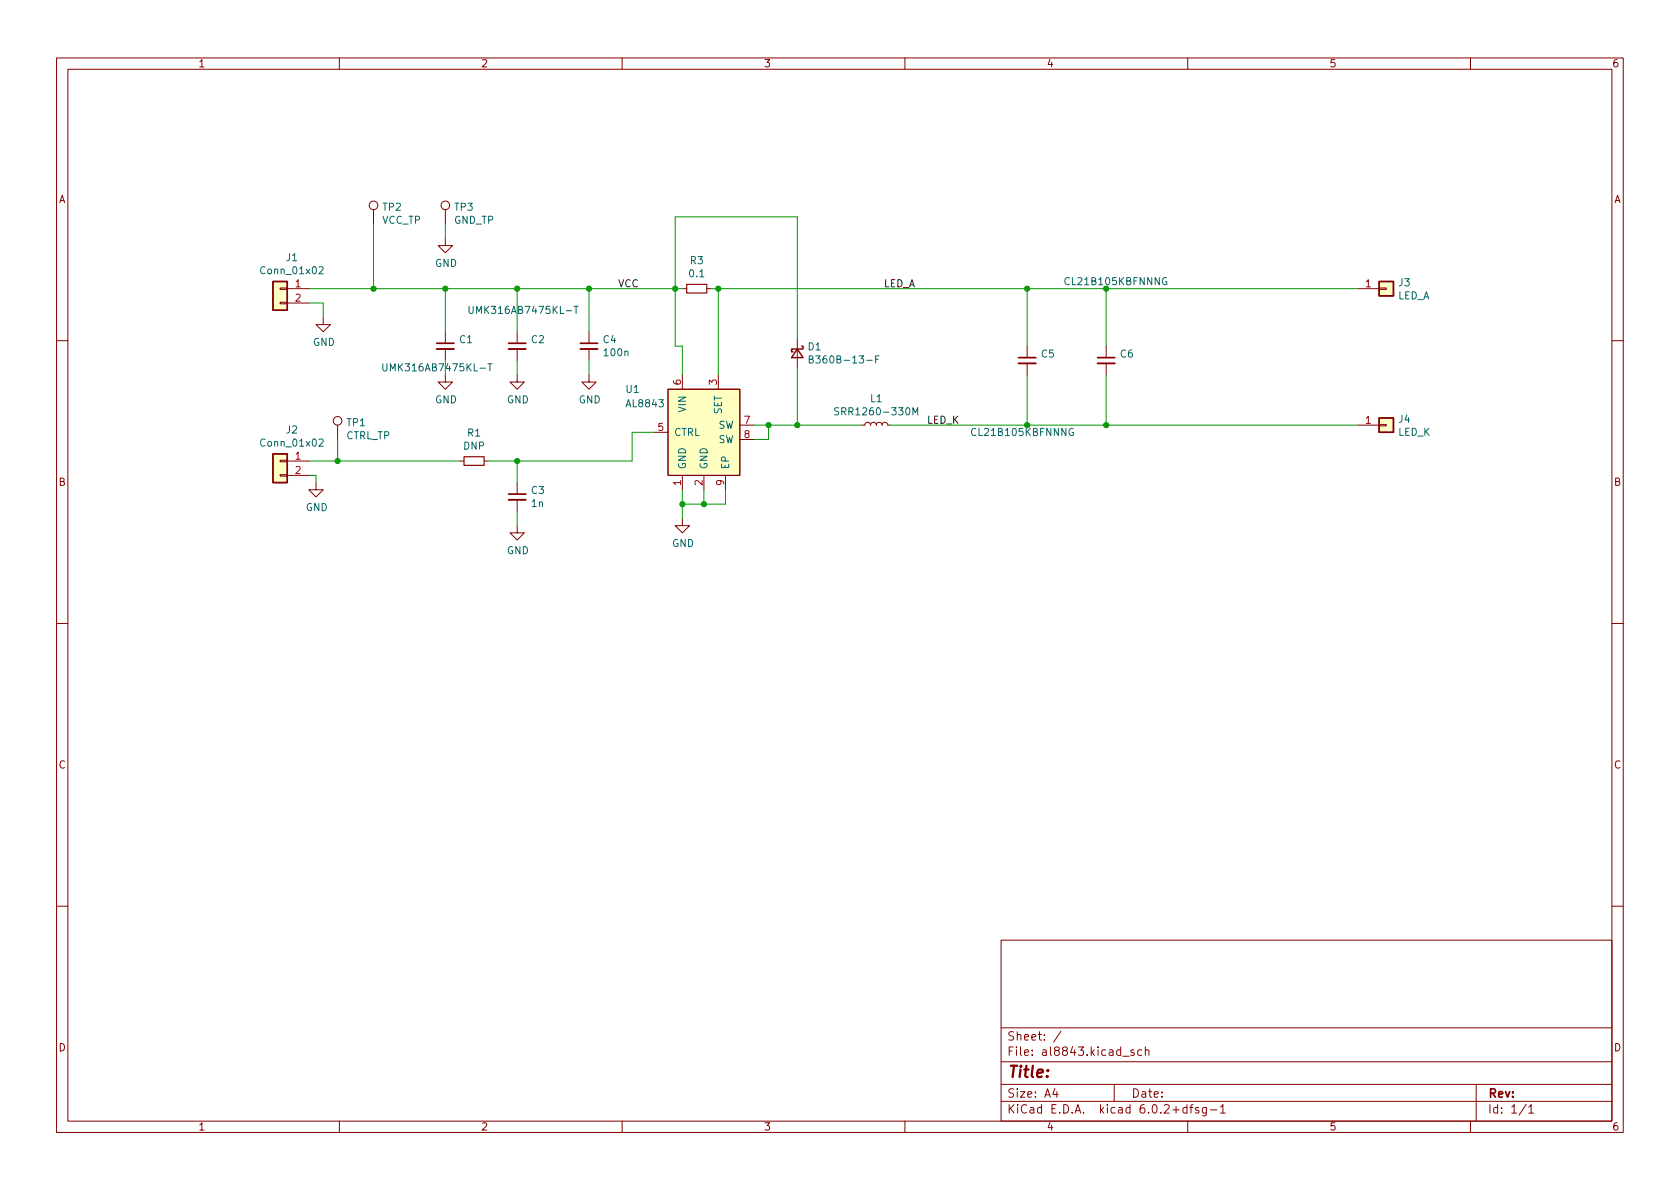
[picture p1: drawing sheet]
<svg xmlns="http://www.w3.org/2000/svg" width="297mm" height="210mm" viewBox="0 0 297 210" stroke-linecap="round" stroke-linejoin="round" font-family="sans-serif">
<g fill="none" stroke="#840000" stroke-width=".18">
<path d="M10 10.2h277v190.1h-277zM12 12.2h273v186.1h-273zM60 10.2v2M110 10.2v2M160 10.2v2M210 10.2v2M260 10.2v2M66 37.1v2.5M78.7 37.1v2.5M49.5 53.5h1.3v.2h-1.3zM49.5 50.9h1.3v.3h-1.3zM50.8 51h3.8"/>
<path d="M50.8 53.6h3.8M57.1 56.1v1.3h1.3l-1.3 1.3-1.2-1.3h1.2M78.7 42.2v1.2h1.3l-1.3 1.3-1.2-1.3h1.2M78.7 58.7v2M91.4 58.7v2M104.1 58.7v2M120.6 51h.8M125 51h.7M141 59.9v5.1M240 51h3.8M243.8 50.9h1.3v.3h-1.3zM10 60.2h2"/>
<path d="M59.7 75.2v2.5M78.7 66.3v1.3h1.3l-1.3 1.2-1.2-1.2h1.2M78.7 61.7v2M91.4 66.3v1.3h1.3l-1.3 1.2-1.2-1.2h1.2M91.4 61.7v2M104.1 66.3v1.3h1.3l-1.3 1.2-1.2-1.2h1.2M104.1 61.7v2M115.6 76.4h2.5M118.1 68.8h12.7v15.3h-12.7zM120.6 66.3v2.5M127 66.3v2.5M130.8 75.2h2.5"/>
<path d="M130.8 77.7h2.5M152.4 75.2h.5l.2-.4 .3-.1 .4 .1 .1 .4 .1-.3 .3-.2 .5 .1 .1 .4 .3-.4 .4-.1 .2 .2 .2 .3 .1-.4 .4-.1 .3 .1 .2 .4h.5M181.6 61.2v2M181.6 64.3v2M195.6 61.2v2M195.6 64.3v2M240 75.2h3.8M243.8 75.1h1.3v.2h-1.3zM285 60.2h2M49.5 83.9h1.3v.3h-1.3zM49.5 81.4h1.3v.3h-1.3zM50.8 81.5h3.8"/>
<path d="M50.8 84.1h3.8M55.9 85.3v1.3h1.2l-1.2 1.3-1.3-1.3h1.3M81.3 81.5h.7M85.6 81.5h.8M91.4 93v1.2h1.3l-1.3 1.3-1.2-1.3h1.2M91.4 85.3v2.1M91.4 88.4v2M120.6 91.7v1.3h1.3l-1.3 1.2-1.2-1.2h1.2M120.6 84.1v2.5M124.5 84.1v2.5M128.3 84.1v2.5M10 110.2h2"/>
<path d="M285 110.2h2M10 160.2h2M177 166.3h108v32h-108zM285 160.2h2M60 198.3v2M110 198.3v2M160 198.3v2M177 194.8h108M177 191.8h108M177 187.8h108M177 181.8h108M186.5 192.5l-.4 1h1"/>
<path d="M186.9 193v1M187.6 182.4l-1.3 1.9M197 191.8v3M198.5 186.8h1.1M200.5 185.7l-.4-.1-.2 .2 .1 .3 .5 .1v.4h-.6M201.9 185.7l-.5-.1-.3 .3v.4l.2 .3h.6M202.5 185.8l.2-.2 .4 .1v.9M202.5 185.1v1.5M209.9 195.9l-.5-.1-.3 .3v.4l.2 .3h.6M209.9 195.3v1.5M210 198.3v2M210.4 195.8h.5"/>
<path d="M210.9 195.3l-.3 .2v1.3M211.9 195.9l-.3-.1-.2 .2v.3l.5 .1v.4h-.5M213.3 195.8v1.2l-.3 .3h-.4M213.3 195.9l-.4-.1-.3 .3v.4l.1 .3h.6M214 196.3h1.1M215.8 195.8l.4-.5v1.5M215.8 196.8h.8M260 198.3v2M261 191.8v6.5M269.9 195.3l-1.3 1.9M270.3 195.8l.4-.5v1.5M270.3 196.8h.9"/>
<circle cx="66" cy="36.3" r=".76"/>
<circle cx="78.7" cy="36.3" r=".76"/>
<circle cx="59.7" cy="74.4" r=".76"/>
</g>
<g fill="#ffffc2" stroke="#ffffc2" stroke-width=".18">
<path d="M243.8 73.9h2.6v2.5h-2.6z"/>
<path d="M243.8 49.8h2.6v2.5h-2.6z"/>
<path d="M48.3 80.3h2.5v5h-2.5z"/>
<path d="M48.3 49.8h2.5v5.1h-2.5z"/>
<path d="M118.1 68.8h12.7v15.3h-12.7z"/>
</g>
<path d="M48.3 49.8h2.5v5.1h-2.5zM243.8 49.8h2.6v2.5h-2.6zM141 61.7l1 1.5h-2zM141.7 61.2h.3v.5h-2v.5h.2M243.8 73.9h2.6v2.5h-2.6zM48.3 80.3h2.5v5h-2.5z" fill="none" stroke="#840000" stroke-width=".25"/>
<path d="M77.2 61.7h3.1M89.9 61.7h3.1M102.6 61.7h3.1M180.1 64.3h3M194.1 64.3h3M89.9 88.4h3.1" fill="none" stroke="#840000" stroke-width=".33"/>
<path d="M77.2 60.7h3.1M89.9 60.7h3.1M102.6 60.7h3.1M180.1 63.2h3M194.1 63.2h3M89.9 87.4h3.1" fill="none" stroke="#840000" stroke-width=".3"/>
<g fill="none" stroke="#006464" stroke-width=".18">
<path d="M56.4 47.3l.5-.1 .2 .3-.7 .9h.7M82.9 54.2v1l.3 .2h.3l.2-.2v-1M101.5 54.2h.7M101.9 54.2v1.2M206.2 49.1a.59 .59 0 0 0-.7 .6 .59 .59 0 0 0 .7 .6l.1-.5h-.2M56.4 77.8l.5-.2 .2 .4-.7 .9h.7M67.7 64.3v1.1l.2 .2 .4-.1 .1-.1v-1.1M86.3 64.3h.7M86.6 64.3v1.3M143.1 63.5h.5l.1-.2v-.3l-.6-.1v1.3h.5l.1-.1 .1-.3-.3-.3M148.3 72.2l-.5-.1-.2 .1v.4l.6 .2 .1 .3-.3 .3-.4-.1M154.8 63.5h.4"/>
<path d="M155.4 62.9h-.6v1.3M161.4 73.4v-1.3l.4 .9 .5-.9v1.3M189.7 75.8a.59 .59 0 0 0-.7 .6 .59 .59 0 0 0 .7 .6l.1-.5h-.2"/>
</g>
<path d="M121.4 50.3h3.6v1.5h-3.6zM82 80.8h3.6v1.5h-3.6z" fill="none" stroke="#840000" stroke-width=".2"/>
<g fill="none" stroke="#009600" stroke-width=".18">
<path d="M66 39.6v11.4M78.7 39.6v2.6M54.6 51h66M54.6 53.6h2.5v2.5M78.7 51v7.7M91.4 51v7.7M104.1 51v7.7M125.7 51h114.3M127 51v15.3M141 59.9v-21.6h-21.6v22.9h1.2v5.1M181.6 51v10.2M195.6 51v10.2"/>
<path d="M59.7 77.7v3.8M78.7 63.7v2.6M91.4 63.7v2.6M104.1 63.7v2.6M115.6 76.4h-3.8v5.1h-25.4M133.3 75.2h19.1M135.9 75.2v2.5h-2.6M141 65v10.2M157.5 75.2h82.5M181.6 66.3v8.9M195.6 66.3v8.9M54.6 81.5h26.7"/>
<path d="M54.6 84.1h1.3v1.2M91.4 81.5v3.8M91.4 90.4v2.6M120.6 86.6v5.1M124.5 86.6v2.5M128.3 86.6v2.5h-7.7"/>
</g>
<g fill="#009600" stroke="#009600" stroke-width=".18">
<circle cx="104.1" cy="51" r=".46"/>
<circle cx="120.6" cy="89.1" r=".46"/>
<circle cx="124.5" cy="89.1" r=".46"/>
<circle cx="135.9" cy="75.2" r=".46"/>
<circle cx="141" cy="75.2" r=".46"/>
<circle cx="119.4" cy="51" r=".46"/>
<circle cx="127" cy="51" r=".46"/>
<circle cx="181.6" cy="75.2" r=".46"/>
<circle cx="195.6" cy="51" r=".46"/>
<circle cx="195.6" cy="75.2" r=".46"/>
<circle cx="181.6" cy="51" r=".46"/>
<circle cx="59.7" cy="81.5" r=".46"/>
<circle cx="78.7" cy="51" r=".46"/>
<circle cx="91.4" cy="51" r=".46"/>
<circle cx="91.4" cy="81.5" r=".46"/>
<circle cx="66" cy="51" r=".46"/>
</g>
<text font-size="2.8" fill="#840000" x="178" y="190.6">Title:</text>
<g font-size="2.1" fill="#840000">
<text x="178" y="184">Sheet: /</text>
<text x="178" y="186.7">File: al8843.kicad_sch</text>
<text x="178" y="196.9">KiCad E.D.A. kicad 6.0.2+dfsg-1</text>
<text x="178" y="194.1">Size: A4</text>
<text x="200" y="194.1">Date:</text>
<text x="263" y="194.1">Rev:</text>
<text x="263" y="196.9">Id: 1/1</text>
</g>
<g font-size="1.8" fill="#840000">
<text x="35" y="11.9">1</text>
<text x="85" y="11.9">2</text>
<text x="135" y="11.9">3</text>
<text x="185" y="11.9">4</text>
<text x="235" y="11.9">5</text>
<text x="285" y="11.9">6</text>
<text x="10.3" y="35.9">A</text>
<text x="285.3" y="35.9">A</text>
<text x="10.3" y="85.9">B</text>
<text x="285.3" y="85.9">B</text>
<text x="10.3" y="135.9">C</text>
<text x="285.3" y="135.9">C</text>
<text x="10.3" y="185.9">D</text>
<text x="285.3" y="185.9">D</text>
<text x="35" y="199.9">1</text>
<text x="85" y="199.9">2</text>
<text x="135" y="199.9">3</text>
<text x="185" y="199.9">4</text>
<text x="235" y="199.9">5</text>
<text x="285" y="199.9">6</text>
</g>
<g font-size="1.8" fill="#006464">
<text x="67.5" y="39.6">VCC_TP</text>
<text x="67.7" y="37.3">TP2</text>
<text x="80.2" y="39.6">GND_TP</text>
<text x="80.4" y="37.3">TP3</text>
<text x="50.6" y="46.2">J1</text>
<text x="76.9" y="47.2">GND</text>
<text x="122.1" y="46.7">R3</text>
<text x="46.4" y="48.5">Conn_01x02</text>
<text x="122" y="49">0.1</text>
<text x="188.6" y="50.4">CL21B105KBFNNNG</text>
<text x="247.1" y="52.9">LED_A</text>
<text x="247.3" y="50.6">J3</text>
<text x="83.7" y="55.5">UMK316AB7475KL-T</text>
<text x="55.3" y="61.2">GND</text>
<text x="68.5" y="65.7">UMK316AB7475KL-T</text>
<text x="81.3" y="60.7">C1</text>
<text x="94" y="60.7">C2</text>
<text x="106.7" y="60.7">C4</text>
<text x="106.9" y="63">100n</text>
<text x="142.9" y="61.9">D1</text>
<text x="144.3" y="64.3">B360B-13-F</text>
<text x="184.1" y="63.2">C5</text>
<text x="198.1" y="63.2">C6</text>
<text x="76.9" y="71.3">GND</text>
<text x="89.6" y="71.3">GND</text>
<text x="102.3" y="71.3">GND</text>
<text x="110.7" y="69.5">U1</text>
<text x="153.9" y="71.1">L1</text>
<text x="50.6" y="76.7">J2</text>
<text x="61.1" y="77.7">CTRL_TP</text>
<text x="61.3" y="75.4">TP1</text>
<text x="82.7" y="77.2">R1</text>
<text x="110.9" y="72">AL8843</text>
<text x="119.1" y="77.1">CTRL</text>
<text x="121.3" y="72.8" transform="rotate(-90 121.3 72.8)">VIN</text>
<text x="126.9" y="75.8">SW</text>
<text x="127.6" y="73.3" transform="rotate(-90 127.6 73.3)">SET</text>
<text x="148.6" y="73.4">SRR1260-330M</text>
<text x="172.1" y="77.1">CL21B105KBFNNNG</text>
<text x="247.2" y="77.1">LED_K</text>
<text x="247.3" y="74.7">J4</text>
<text x="46.4" y="79">Conn_01x02</text>
<text x="82" y="79.5">DNP</text>
<text x="121.3" y="83.1" transform="rotate(-90 121.3 83.1)">GND</text>
<text x="125.1" y="83.1" transform="rotate(-90 125.1 83.1)">GND</text>
<text x="126.9" y="78.4">SW</text>
<text x="128.9" y="83.1" transform="rotate(-90 128.9 83.1)">EP</text>
<text x="94" y="87.3">C3</text>
<text x="94" y="89.7">1n</text>
<text x="54" y="90.4">GND</text>
<text x="89.6" y="98">GND</text>
<text x="118.8" y="96.7">GND</text>
</g>
<g font-size="1.8" fill="#a90000">
<text x="52.2" y="50.8">1</text>
<text x="52.2" y="53.3">2</text>
<text x="241.4" y="50.8">1</text>
<text x="120.4" y="68.1" transform="rotate(-90 120.4 68.1)">6</text>
<text x="126.7" y="68.1" transform="rotate(-90 126.7 68.1)">3</text>
<text x="116.3" y="76.2">5</text>
<text x="131.6" y="74.9">7</text>
<text x="131.6" y="77.5">8</text>
<text x="241.4" y="74.9">1</text>
<text x="52.2" y="81.3">1</text>
<text x="52.2" y="83.8">2</text>
<text x="120.4" y="85.8" transform="rotate(-90 120.4 85.8)">1</text>
<text x="124.2" y="85.8" transform="rotate(-90 124.2 85.8)">2</text>
<text x="128" y="85.8" transform="rotate(-90 128 85.8)">9</text>
</g>
<g font-size="1.8" fill="#0f0f0f">
<text x="109.2" y="50.8">VCC</text>
<text x="156.2" y="50.8">LED_A</text>
<text x="163.8" y="74.9">LED_K</text>
</g>
</svg>
